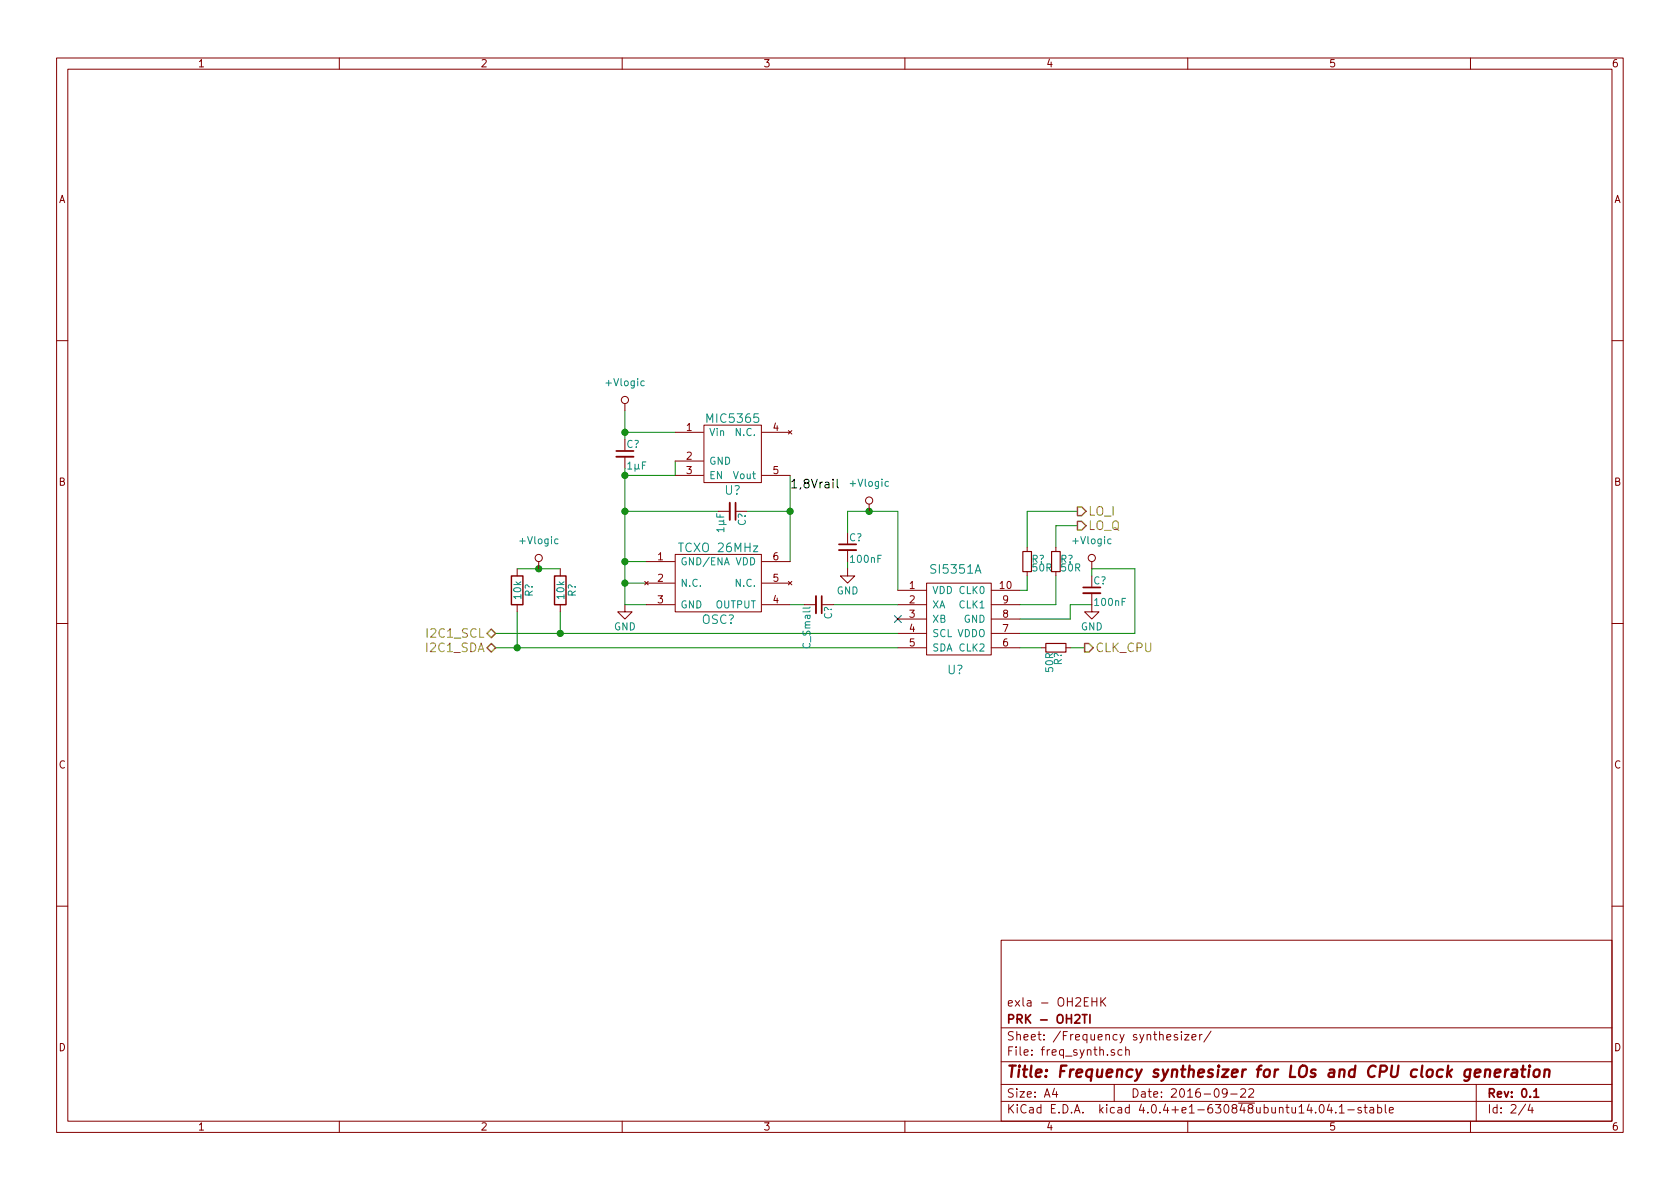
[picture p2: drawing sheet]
<svg xmlns="http://www.w3.org/2000/svg" width="297mm" height="210mm" viewBox="0 0 297 210" stroke-linecap="round" stroke-linejoin="round" font-family="sans-serif">
<g fill="none" stroke="#840000" stroke-width=".18">
<path d="M10 10.3h277v189.9h-277zM12 12.2h273v186.1h-273zM60 10.3v1.9M110 10.3v1.9M160 10.3v1.9M210 10.3v1.9M260 10.3v1.9M10 60.2h2M110.5 71.4v1.2M119.4 76.4h5M124.5 75.2h10.1v10.1h-10.1zM134.7 76.4h5"/>
<path d="M139.4 76.1l.6 .7M140 76.1l-.6 .7M285 60.2h2M95.2 99.3v1.3M110.5 80.8v2M114.3 99.3h5M119.4 98h15.2v10.2h-15.2zM119.4 81.5h5M119.4 84.1h5M127 90.4h2M134.7 84.1h5M134.7 99.3h5"/>
<path d="M149.9 97.3v2M153.7 89.1v1.3M181.6 96.8v.7M186.7 96.8v.7M193 99.3v1.3M10 110.3h2M91.4 100.6v1.2M91.4 106.9v1.3M99.1 100.6v1.2M99.1 106.9v1.3M110.5 106.9v1.3h1.3l-1.3 1.3-1.3-1.3h1.3M114 102.8l.6 .6"/>
<path d="M114.3 103.1h5M114.3 106.9h5M114.6 102.8l-.6 .6M134.7 103.1h5M134.7 106.9h5M139.4 102.8l.6 .6M140 102.8l-.6 .6M142.2 106.9h2.1M149.9 100.6v1.2h1.2l-1.2 1.3-1.3-1.3h1.3M158.7 114.5h5.1M158.7 106.9h5.1M158.7 104.4h5.1"/>
<path d="M158.7 109.5h5.1M158.7 112h5.1M163.8 103.1h11.5v12.7h-11.5zM175.3 114.5h5M175.3 106.9h5M175.3 104.4h5M175.3 109.5h5M175.3 112h5M181.6 101.1v.7M184.1 114.5h.8M186.7 101.1v.7M188.5 114.5h.7"/>
<path d="M193 104.9v3.3h1.3l-1.3 1.3-1.2-1.3h1.2M285 110.3h2M10 160.2h2M177 166.3h108v32h-108zM193.1 176.4v1.5M193.1 177.1h.8M193.9 176.4v1.5M194.6 176.4v1.5M194.8 177.1l.7 .8M195.5 176.4l-.9 .9M285 160.2h2M60 198.3v1.9"/>
<path d="M110 198.3v1.9M160 198.3v1.9M177 194.8h108M177 191.8h108M177 187.8h108M177 181.8h108M186.4 192.5l-.3 1h.9M186.8 193v1M197 191.8v3M197 185.7a.37 .37 0 0 0-.6 .1l.1 .2 .5 .2 .1 .1-.2 .3-.5-.1M198.4 185.7l-.5-.1-.2 .3v.6l.2 .1 .5-.1M199 185.7l.2-.1 .4 .1 .1 .9"/>
<path d="M199 185.1v1.5M208.2 183a.37 .37 0 0 0-.6 .1l.1 .3 .5 .1 .1 .1-.3 .3-.4-.1M208.9 182.4v.2M208.9 182.9v1M209.4 182.9h.8l-.8 1h.8M210 198.3v1.9M210.7 183.4l.8-.1-.1-.3-.4-.1-.3 .2 .1 .7h.6M212.1 182.9v1M212.5 182.9l-.4 .3M214.1 182.3l-1.2 2M217 193.2l-.3 .3h-.3l-.3-.3v-.4l.2-.2 .4-.1 .2 .2a1.19 1.19 0 0 1-.2 1.2l-.4 .1M217.6 193.5h1.1"/>
<path d="M219.4 192.7l.2-.2h.4l.2 .5-.9 1h.9M220.8 192.7l.2-.2h.4l.3 .5-1 1h1M233.4 195.5l.2-.2a.81 .81 0 0 1 .6 .6 .81 .81 0 0 1-.3 .8l-.1 .1a.79 .79 0 0 1-.4-1.3zM235 195.2l-.3 1.1h.9M235.4 195.8v1M236.2 196.7v.1M236.8 195.8l.4-.5v1.5M236.8 196.8h.9M238.3 196.3h1.1M240.7 195.9a.37 .37 0 0 0-.6 .1l.1 .3 .5 .1v.1l-.2 .3-.4-.1M241.2 195.8h.5M241.4 195.3v1.3l.3 .2"/>
<path d="M242.2 195.9h.6l.1 .9M242.9 196.2l-.5 .1-.2 .2 .2 .3 .5-.1M243.6 195.9l.4-.1 .3 .3-.1 .6h-.6M243.6 195.3v1.5M244.9 195.3v1.3l.2 .2M245.6 196.3l.8-.1-.1-.3-.4-.1-.3 .2 .1 .7h.6M260 198.3v1.9M261 191.8v6.5M269.7 195.2l-1.2 2M270.5 195.2l-.3 1.1h.9M270.9 195.8v1"/>
<circle cx="110.5" cy="70.7" r=".63"/>
<circle cx="95.2" cy="98.7" r=".63"/>
<circle cx="153.7" cy="88.5" r=".63"/>
<circle cx="193" cy="98.7" r=".63"/>
</g>
<path d="M109 79.8h3M130 88.9v3M148.3 96.3h3.1M145.3 105.4v3.1M191.5 103.9h3.1M191.4 179.4h.8M191.8 179.4v1.5M192.7 179.4v1.5M271.2 193l.4-.5v1.5M271.2 194h.9" fill="none" stroke="#840000" stroke-width=".3"/>
<g fill="none" stroke="#840000" stroke-width=".41">
<path d="M262.6 189.3a.52 .52 0 0 1 .9 .1l-.1 1M264.3 189.8l1-.2-.1-.4h-.7l-.3 1 .3 .2 .6-.1M266.2 189.1l-.2 1.3M266.8 189.1a.54 .54 0 0 0-.7 .4M267.4 189.2h.8l-.1 1.2M268.2 189.6l-.7 .1a.4 .4 0 0 0-.3 .3 .4 .4 0 0 0 .3 .4l.6-.1M269 189.1h.7M269.3 188.4l-.2 1.8 .1 .1 .4 .1M270.4 189.1l-.2 1.3M270.5 188.4l-.1 .2 .2-.1-.1-.1-.1 .2M271.3 189.3a.51 .51 0 0 1 .5-.2 .51 .51 0 0 1 .4 .4v.6a.54 .54 0 0 1-.6 .4 .54 .54 0 0 1-.5-.4zM273.1 189.3a.52 .52 0 0 1 .9 .1l-.1 1"/>
<path d="M273.2 189.1l-.2 1.3"/>
</g>
<g fill="none" stroke="#008400" stroke-width=".18">
<path d="M110.5 72.6v5.1M110.5 76.4h8.9M110.5 90.4h16.5M110.5 82.8v24.1h3.8M110.5 99.3h3.8M119.4 81.5v2.6h-8.9M132.1 90.4h7.6M139.7 84.1v15.2M149.9 94.2v-3.8h8.8v14M149.9 99.3v1.3M190.5 90.4h-8.9v6.4M190.5 93h-3.8v3.8"/>
<path d="M87.6 114.5h71.1M87.6 112h71.1M91.4 100.6h7.7M91.4 108.2v6.3M99.1 108.2v3.8M110.5 103.1h3.8M139.7 106.9h2.5M147.3 106.9h11.4M180.3 114.5h3.8M181.6 101.8v2.6h-1.3M186.7 101.8v5.1h-6.4M189.2 114.5h2.6"/>
<path d="M193 106.9h-3.8v2.6h-8.9M193 101.8v-1.2h7.7v11.4h-20.4"/>
</g>
<g fill="#008400" stroke="#008400" stroke-width=".25">
<circle cx="91.4" cy="114.5" r=".51"/>
<circle cx="99.1" cy="112" r=".51"/>
<circle cx="110.5" cy="76.4" r=".51"/>
<circle cx="110.5" cy="90.4" r=".51"/>
<circle cx="139.7" cy="90.4" r=".51"/>
<circle cx="110.5" cy="84.1" r=".51"/>
<circle cx="153.7" cy="90.4" r=".51"/>
<circle cx="110.5" cy="99.3" r=".51"/>
<circle cx="110.5" cy="103.1" r=".51"/>
<circle cx="95.3" cy="100.6" r=".51"/>
</g>
<path d="M190.5 89.7h.8l.7 .7-.7 .8h-.8zM190.5 92.2h.8l.7 .8-.7 .7h-.8zM86.1 114.5l.8-.7 .7 .7-.7 .8zM86.9 111.2l.7 .8-.7 .8-.8-.8zM191.8 113.8h.7l.8 .7-.8 .8h-.7z" fill="none" stroke="#848400" stroke-width=".25"/>
<path d="M180.8 97.5h1.6v3.6h-1.6zM185.9 97.5h1.6v3.6h-1.6zM184.9 113.8h3.6v1.5h-3.6z" fill="none" stroke="#840000" stroke-width=".2"/>
<path d="M148 84.8v1.3l.3 .2" fill="none" stroke="#000" stroke-width=".18"/>
<path d="M113.9 67.4h-.4l-.2 .2 .1 .5h.5M98.7 95.4l-.4-.1-.2 .2 .1 .6h.5M157.1 85.2l-.4-.1-.2 .3 .1 .5h.5M196.4 95.4l-.3-.1-.2 .2 .1 .6h.4" fill="none" stroke="#008484" stroke-width=".18"/>
<path d="M109 80.8h3M129 88.9v3M148.3 97.3h3.1M144.3 105.4v3.1M191.5 104.9h3.1" fill="none" stroke="#840000" stroke-width=".33"/>
<path d="M90.4 101.8h2.1v5.1h-2.1zM98 101.8h2.1v5.1h-2.1z" fill="none" stroke="#840000" stroke-width=".25"/>
<path d="M158.1 108.9l1.3 1.2M159.4 108.9l-1.3 1.2" fill="none" stroke="#000084" stroke-width=".18"/>
<text font-size="2.8" fill="#840000" x="178" y="190.5">Title: Frequency synthesizer for LOs and CPU clock generation</text>
<g font-size="2.1" fill="#008484">
<text x="125.2" y="74.8">MIC5365</text>
<text x="128.1" y="87.5">U?</text>
<text x="120.4" y="97.6">TCXO 26MHz</text>
<text x="164.8" y="101.4">SI5351A</text>
<text x="124.1" y="110.3">OSC?</text>
<text x="167.5" y="119.2">U?</text>
</g>
<text font-size="2.1" x="139.7" y="86.4">1,8Vrail</text>
<g font-size="2.1" fill="#848400">
<text x="192.4" y="91.2">LO_I</text>
<text x="192.4" y="93.7">LO_Q</text>
<text x="75.8" y="112.8">I2C1_SCL</text>
<text x="75.6" y="115.3">I2C1_SDA</text>
<text x="193.7" y="115.3">CLK_CPU</text>
</g>
<g font-size="2.1" fill="#840000">
<text x="178" y="178">exla - OH2EHK</text>
<text x="178" y="184">Sheet: /Frequency synthesizer/</text>
<text x="178" y="181">PRK - OH2TI</text>
<text x="178" y="186.7">File: freq_synth.sch</text>
<text x="178" y="196.9">KiCad E.D.A. kicad 4.0.4+e1-630848ubuntu14.04.1-stable</text>
<text x="178" y="194.1">Size: A4</text>
<text x="200" y="194.1">Date: 2016-09-22</text>
<text x="263" y="194.1">Rev: 0.1</text>
<text x="263" y="196.9">Id: 2/4</text>
</g>
<g font-size="1.8" fill="#840000">
<text x="35" y="11.9">1</text>
<text x="85" y="11.9">2</text>
<text x="135" y="11.9">3</text>
<text x="185" y="11.9">4</text>
<text x="235" y="11.9">5</text>
<text x="285" y="11.9">6</text>
<text x="10.4" y="35.9">A</text>
<text x="285.4" y="35.9">A</text>
<text x="121.4" y="76.2">1</text>
<text x="136.7" y="76.2">4</text>
<text x="121.4" y="81.3">2</text>
<text x="121.4" y="83.8">3</text>
<text x="136.7" y="83.8">5</text>
<text x="10.4" y="85.9">B</text>
<text x="285.4" y="85.9">B</text>
<text x="116.3" y="99.1">1</text>
<text x="136.7" y="99.1">6</text>
<text x="116.3" y="102.9">2</text>
<text x="116.3" y="106.7">3</text>
<text x="136.7" y="106.7">4</text>
<text x="136.7" y="102.9">5</text>
<text x="160.8" y="104.1">1</text>
<text x="160.8" y="106.7">2</text>
<text x="176.8" y="104.1">10</text>
<text x="177.3" y="106.7">9</text>
<text x="160.8" y="109.2">3</text>
<text x="160.8" y="111.8">4</text>
<text x="177.3" y="111.8">7</text>
<text x="177.3" y="109.2">8</text>
<text x="160.8" y="114.3">5</text>
<text x="177.3" y="114.3">6</text>
<text x="10.4" y="135.9">C</text>
<text x="285.4" y="135.9">C</text>
<text x="10.4" y="185.9">D</text>
<text x="285.4" y="185.9">D</text>
<text x="35" y="199.9">1</text>
<text x="85" y="199.9">2</text>
<text x="135" y="199.9">3</text>
<text x="185" y="199.9">4</text>
<text x="235" y="199.9">5</text>
<text x="285" y="199.9">6</text>
</g>
<g font-size="1.8" fill="#008484">
<text x="107.3" y="68.3">+Vlogic</text>
<text x="125.4" y="77.1">Vin</text>
<text x="130.1" y="77.1">N.C.</text>
<text x="110.7" y="79.2">C?</text>
<text x="111" y="83">1µF</text>
<text x="125.4" y="82.2">GND</text>
<text x="125.4" y="84.7">EN</text>
<text x="129.7" y="84.7">Vout</text>
<text x="150.5" y="86">+Vlogic</text>
<text x="128" y="94.1" transform="rotate(-90 128 94.1)">1µF</text>
<text x="131.9" y="93" transform="rotate(-90 131.9 93)">C?</text>
<text x="150.1" y="95.7">C?</text>
<text x="92.1" y="96.2">+Vlogic</text>
<text x="120.3" y="99.9">GND/ENA</text>
<text x="129.9" y="99.9">VDD</text>
<text x="150.5" y="99.5">100nF</text>
<text x="182.4" y="99.5">R?</text>
<text x="182.6" y="101">50R</text>
<text x="187.5" y="99.5">R?</text>
<text x="187.7" y="101">50R</text>
<text x="189.9" y="96.2">+Vlogic</text>
<text x="92.2" y="105.9" transform="rotate(-90 92.2 105.9)">10k</text>
<text x="94.2" y="105.5" transform="rotate(-90 94.2 105.5)">R?</text>
<text x="99.8" y="105.9" transform="rotate(-90 99.8 105.9)">10k</text>
<text x="101.8" y="105.5" transform="rotate(-90 101.8 105.5)">R?</text>
<text x="120.3" y="103.8">N.C.</text>
<text x="120.3" y="107.6">GND</text>
<text x="126.4" y="107.6">OUTPUT</text>
<text x="130.1" y="103.8">N.C.</text>
<text x="147.9" y="105.1">GND</text>
<text x="164.8" y="105">VDD CLK0</text>
<text x="164.8" y="107.6">XA</text>
<text x="169.6" y="107.6">CLK1</text>
<text x="193.3" y="103.3">C?</text>
<text x="193.7" y="107.1">100nF</text>
<text x="108.5" y="111.4">GND</text>
<text x="147.1" y="109.5" transform="rotate(-90 147.1 109.5)">C?</text>
<text x="164.8" y="110.1">XB</text>
<text x="164.8" y="112.6">SCL VDDO</text>
<text x="170.3" y="110.1">GND</text>
<text x="191.1" y="111.4">GND</text>
<text x="143.3" y="114.5" transform="rotate(-90 143.3 114.5)">C_Small</text>
<text x="164.8" y="115.2">SDA CLK2</text>
<text x="186.2" y="118.8" transform="rotate(-90 186.2 118.8)">50R</text>
<text x="187.7" y="117.6" transform="rotate(-90 187.7 117.6)">R?</text>
</g>
</svg>
